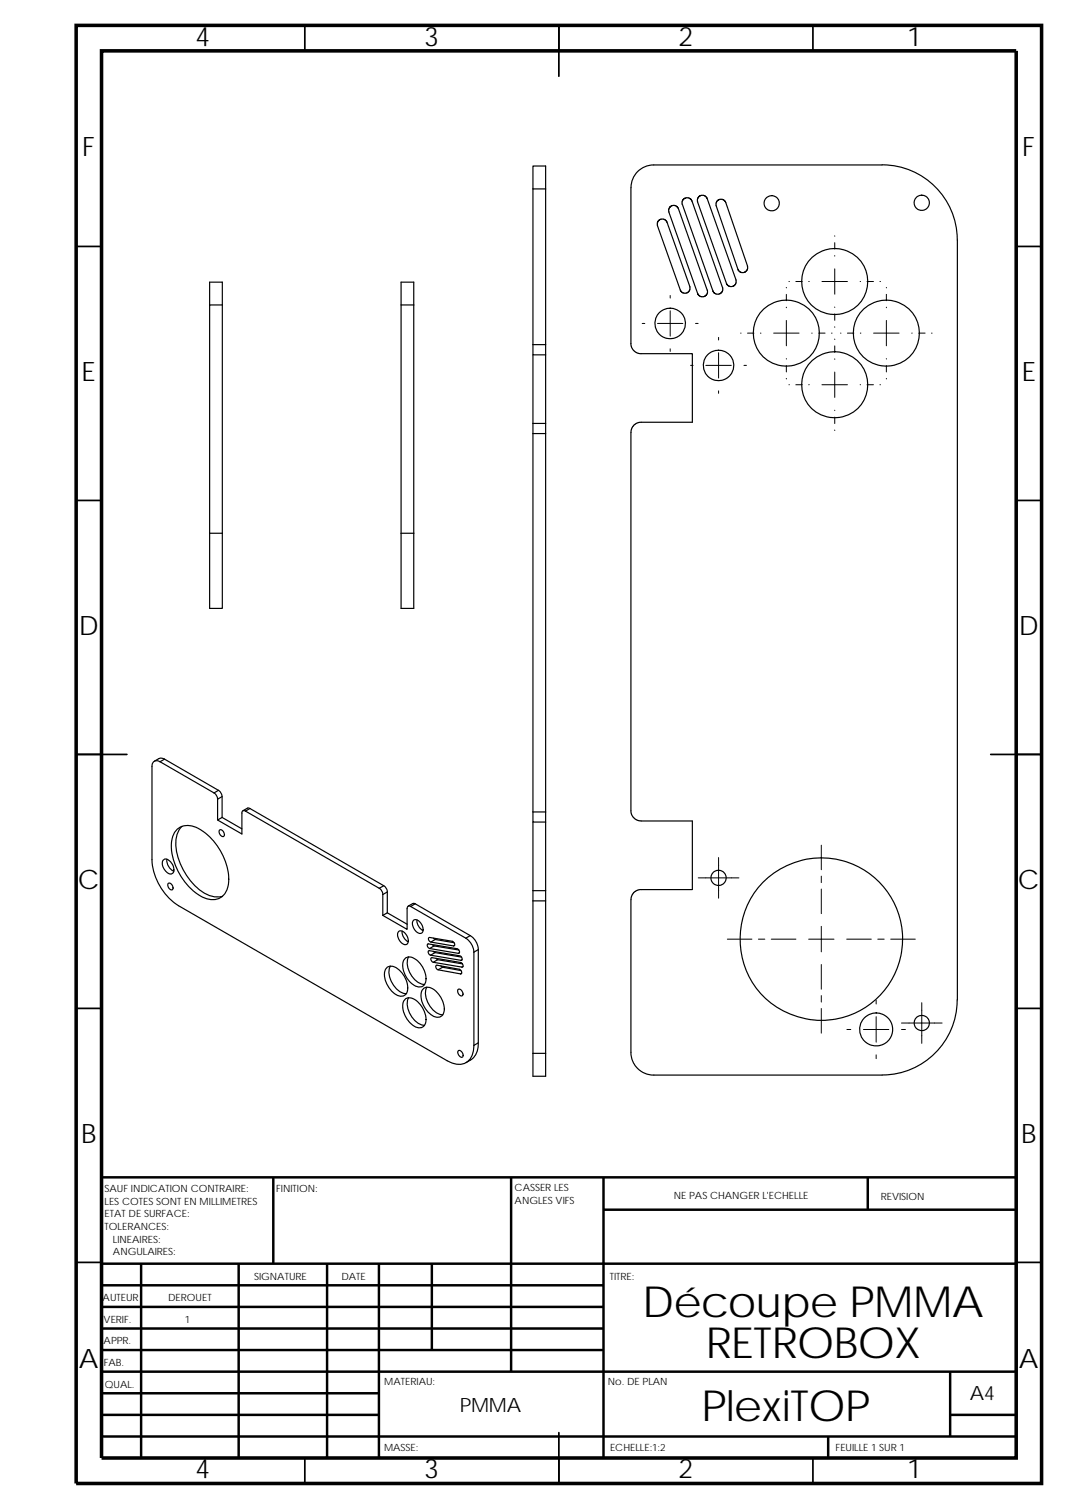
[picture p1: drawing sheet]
<svg xmlns="http://www.w3.org/2000/svg" width="210mm" height="297mm" viewBox="0 0 210 297" stroke-linecap="round" stroke-linejoin="round" font-family="sans-serif">
<g fill="none" stroke="#000" stroke-width=".34">
<path d="M60 5v5M110 5v10M160 5v5M15 48.5h5M200 48.5h5M15 98.5h5M200 98.5h5M15 148.5h10M195 148.5h10M15 198.5h5M200 198.5h5M15 248.5h5"/>
<path d="M200 248.5h5M60 287v5M110 282v10M160 287v5"/>
</g>
<g fill="none" stroke="#000" stroke-width=".49">
<path d="M53.8 231.8v17M100.6 231.8v38.2M118.8 231.8v55.2M118.8 238.1h81.2M170.8 231.8v6.3M200 231.8h-180v55.2M20 253h98.8M20 248.8h180M20 257.3h98.8M27.8 248.8v38.2M47 248.8v38.2M64.4 248.8v38.2"/>
<path d="M74.6 248.8v38.2M85 248.8v16.9M20 270h180M20 274.3h54.6M20 278.5h54.6M20 265.7h98.8M20 261.5h98.8M187 270v12.8M187 278.5h13M20 282.8h180M163 282.8v4.2"/>
</g>
<path d="M15 5h190v287h-190zM20 10h180v277h-180z" fill="none" stroke="#000" stroke-width=".7" stroke-linecap="butt"/>
<g fill="none" stroke="#000" stroke-width=".23">
<path d="M104.9 37.2v-4.5h2.5v4.5M104.9 37.2h2.5M104.9 37.2v30.6M107.4 37.2v30.6M125.5 33.8a4.5 4.5 0 0 1 3.2-1.3l45.1-.1a14.8 14.8 0 0 1 14.6 14.9v149.7a14.8 14.8 0 0 1-14.8 14.6h-45.1a4.5 4.5 0 0 1-4.3-4.5v-30.3l.1-.4 .7-.9 .9-.4h10.3v-13.5h-10.3l-.4-.1-.8-.5-.4-.7-.1-.4v-75.1l.5-1 .4-.4 .8-.3h10.3v-13.5h-10.3l-.4-.1-.8-.5-.5-.9v-31.3l.3-1.6zM137.5 38.7l.5-.2 .4-.1 .4 .2 .3 .4 5.7 16.2v.6l-.5 .5h-.8l-.5-.5-5.7-16.1v-.5zM129.6 43.4l.5-.3h.4l.4 .2 .4 .4 4.5 12.8-.1 .6-.5 .6h-.8l-.5-.6-4.5-12.7v-.6zM131.6 41.8l5.7 16 .5 .6h.8l.6-.6v-.7M131.7 41.7v-.7l.5-.5h.7l.6 .5 5.7 16.1M134.3 40.3v-.8l.5-.5h.8l.6 .5 6 17.1v.7l-.6 .5h-.8l-.5-.5-6-17M140.9 40.5l.1-.7 .5-.5h.8l.5 .5 4.3 12.6v.7l-.6 .5h-.7l-.6-.5-4.3-12.6M41.3 60v-4.5h2.5v4.5"/>
<path d="M43.8 60h-2.5v45M43.8 60v45M78.9 60v-4.5h2.5v4.5M78.9 60v45M78.9 60h2.5M81.4 60v45M104.9 67.8v2h2.5M104.9 69.8v13.6M104.9 67.8h2.5M107.4 67.8v2M107.4 69.8v13.6M104.9 85.3h2.5"/>
<path d="M104.9 83.4v1.9M104.9 85.3v74.5M104.9 83.4h2.5M107.4 83.4v1.9M107.4 85.3v74.5M41.3 105v14.8h2.5v-14.8M41.3 105h2.5M78.9 105v14.8h2.5v-14.8M78.9 105h2.5M31.5 149.9a.98 .98 0 0 0-1.1 0 .98 .98 0 0 0-.5 1v18.3a11.6 11.6 0 0 0 5.2 9.1l52.9 30.5a3.4 3.4 0 0 0 4.5-.3 4.6 4.6 0 0 0 .8-2.7M31.5 149.9l10.6 6.2M32.4 149.4l-.9 .5"/>
<path d="M32.4 149.4l10.6 6.2M32.4 149.4l-.8-.2-1.2 .6M42.1 156.1a1.63 1.63 0 0 1 .7 1.2M42.8 157.3v4.1l4.8 2.8v-4.3l.3-.3 .4 .1M43 155.6l.5 .5 .2 .5v4.3M43 155.6l-.9 .5M43.7 156.8l-.9 .5M48.3 159.7l26.3 15.2M49.2 159.2l-.4-.2-1 .6M49.2 159.2l26.3 15.1M49.2 159.2l-.9 .5M104.9 159.8v2h2.5"/>
<path d="M104.9 159.8h2.5M107.4 159.8v2M32.3 169.2a1.47 1.47 0 0 1 1.7 1.1l.2 .7a.81 .81 0 0 1-.8 1 2.36 2.36 0 0 1-1.4-2.5zM32.9 169.1a2.38 2.38 0 0 0 1.3 2.4M33.1 173.9a.83 .83 0 0 1 .8 .4 .83 .83 0 0 1 0 .9 .9 .9 0 0 1-.8-1.3zM34.9 163.2a4.1 4.1 0 0 1 5.1 .5 12 12 0 0 1 4.9 10.5 3.2 3.2 0 0 1-4.7 2.6 12.1 12.1 0 0 1-6.4-11.1 3.9 3.9 0 0 1 1.1-2.5zM35.8 162.6a5.8 5.8 0 0 0-.8 6 12.8 12.8 0 0 0 5.5 7.4 4.3 4.3 0 0 0 3.3 .4M43.2 163.4a.78 .78 0 0 1 .8 .3 .78 .78 0 0 1 .1 .9 .84 .84 0 0 1-.9-1.2zM43.7 160.9l3.9 2.3M43.7 160.9l-.9 .5M74.6 174.9l.9-.6 .6 .7 .1 .6M74.6 174.9l.5 .5 .2 .7"/>
<path d="M75.3 176.1v4.1M76.2 175.6l-.9 .5M76.2 175.6v4.1M76.2 179.7l-.9 .5M76.2 179.7l3.9 2.2M80.8 178.4l-.4-.1-.3 .4v4.2l-4.8-2.7M80.8 178.4l10.9 6.3M81.7 177.9l10.8 6.3M81.7 177.9l-.4-.1-1 .6M81.7 177.9l-.9 .5M104.9 177.3h2.5M104.9 175.3v2"/>
<path d="M104.9 161.8v13.5M104.9 177.3v30M104.9 175.3h2.5M107.4 175.3v2M107.4 161.8v13.5M107.4 177.3v30M76 190.7a1.78 1.78 0 0 1 2.7 .3 4.4 4.4 0 0 1 1.4 4.5 1.55 1.55 0 0 1-2.5 .1 4.8 4.8 0 0 1-1.8-4.5zM76.8 190.2a4.3 4.3 0 0 0 2.4 5.2l.8 .2M78.4 183.4a1.42 1.42 0 0 1 1.9 1.2 .77 .77 0 0 1 0 1 .77 .77 0 0 1-.9 .3 1.98 1.98 0 0 1-1-2.5zM79.1 183.3a2.22 2.22 0 0 0 1.2 2.1M79.6 188.8a1.6 1.6 0 0 1 2.3 .1 4.4 4.4 0 0 1 1.7 4.7 1.49 1.49 0 0 1-2.4 .2 4.8 4.8 0 0 1-1.9-4.5zM79.6 196.9a1.78 1.78 0 0 1 2.7 .4 4.4 4.4 0 0 1 1.3 4.4 1.54 1.54 0 0 1-2.4 .1 4.8 4.8 0 0 1-1.9-4.5z"/>
<path d="M80.4 188.4a4.3 4.3 0 0 0 3.1 5.4M80.4 196.4a4.3 4.3 0 0 0 2.3 5.3l.8 .1M81.4 181.2a1.42 1.42 0 0 1 1.8 1.2 .8 .8 0 0 1 .1 .9 .8 .8 0 0 1-.8 .4 1.97 1.97 0 0 1-1.1-2.5zM82.1 181.1a2.22 2.22 0 0 0 1.2 2.1M83.2 194.8a1.78 1.78 0 0 1 2.7 .4 4.4 4.4 0 0 1 1.3 4.4 1.54 1.54 0 0 1-2.4 .1 4.3 4.3 0 0 1-1.6-4.9zM84 194.3a4.3 4.3 0 0 0 2.3 5.3l.8 .1M84.2 185.8l5.8 1a.49 .49 0 0 1 .4 .3 .49 .49 0 0 1-.2 .6l-5.7-1-.3-.3zM84.4 184.6l4.6 .7a.5 .5 0 0 1 .5 .4 .5 .5 0 0 1-.2 .5l-4.5-.8-.4-.3-.1-.3zM84.7 188l6 1M84.7 188h-.1a.49 .49 0 0 1-.1-.9l6 1.1a.49 .49 0 0 1 .4 .3 .49 .49 0 0 1-.2 .5M84.9 188.5l5.9 1a.49 .49 0 0 1 .1 .9l-5.6-1-.5-.5zM85.1 185.9l.3 .3"/>
<path d="M85.3 187.3l.3 .2M85.3 184.7l.4 .2M85.4 186.2l-.9 .5M85.4 186.2l4.9 .8M85.6 187.5l-.9 .5M85.6 187.5l5.2 .9M85.7 184.9l-.9 .5M85.7 184.9l3.7 .7M85.8 188.6l.3 .3M85.9 190l4.5 .8a.5 .5 0 0 1 .4 .4 .5 .5 0 0 1-.2 .5l-4.5-.8-.3-.5zM86.1 188.9l-.8 .5M86.1 188.9l4.9 .8"/>
<path d="M86.8 190.1l.3 .3M87.1 190.4l-.9 .5M87.1 190.4l3.6 .7M89.5 186.1l-.2 .1M90.1 194.8a.77 .77 0 0 1 .9 .3 .77 .77 0 0 1-.1 .9 .95 .95 0 0 1-.8-1.2zM90.4 187.5l-.2 .2M90.8 191.6l-.2 .1M90.9 188.9l-.2 .1M91.1 190.2l-.2 .2M91.7 184.7l.6 .6a3.5 3.5 0 0 1 1 2.1M92.5 184.2l.3 .2a3.4 3.4 0 0 1 1.3 2.5M92.5 184.2l-.8 .5"/>
<path d="M93.3 187.4v18.4M94.1 186.9v18.4l-.8 .5M94.1 186.9l-.8 .5M90.2 206.8a.84 .84 0 0 1 .8 .4 .84 .84 0 0 1 0 .9 .89 .89 0 0 1-.8-1.3zM94.1 205.3a3.8 3.8 0 0 1-2.4 3.9M104.9 207.3h2.5M104.9 207.3v4.6h2.5v-4.6"/>
<circle cx="181.4" cy="39.9" r="1.5"/>
<circle cx="151.9" cy="40" r="1.5"/>
<circle cx="164.3" cy="55.4" r="6.5"/>
<circle cx="131.9" cy="63.7" r="3"/>
<circle cx="141.4" cy="71.9" r="2.99"/>
<circle cx="154.7" cy="65.6" r="6.5"/>
<circle cx="164.3" cy="75.7" r="6.5"/>
<circle cx="174.4" cy="65.6" r="6.5"/>
<circle cx="141.4" cy="172.8" r="1.5"/>
<circle cx="161.6" cy="184.9" r="16"/>
<circle cx="172.4" cy="202.6" r="3.3"/>
<circle cx="181.4" cy="201.4" r="1.5"/>
</g>
<g fill="none" stroke="#000" stroke-width=".2">
<path d="M131.9 58.2v.5M154.7 56.6v.1M154.7 57.9v1.3M155.3 55.4h.1M156.6 55.4h1.3M159.2 55.4h.1M161.8 55.4h5M164.3 46.4v.1M164.3 47.8v1.2M164.3 50.3v.1M164.3 52.9v5M169.3 55.4h.1"/>
<path d="M170.6 55.4h1.3M173.2 55.4h.1M174.4 56.6v.1M174.4 57.9v1.3M126.4 63.7h.5M129.4 63.7h5M131.9 68.7v.5M131.9 61.2v5M135.9 71.9h.5M136.9 63.7h.5M138.9 71.9h5M141.4 66.4v.5"/>
<path d="M141.4 76.9v.5M141.4 69.4v5M145.8 65.6h.1M146.4 71.9h.5M147.1 65.6h1.3M149.6 65.6h.2M152.3 65.6h4.9M154.7 60.5v.1M154.7 70.6v.1M154.7 71.9v1.3M154.7 74.5v.1M154.7 63.1v5"/>
<path d="M155.3 75.7h.1M156.6 75.7h1.3M159.2 75.7h.1M159.7 65.6h.1M161.1 65.6h1.3M161.8 75.7h5M163.6 65.6h.1M164.3 60.4v.1M164.3 61.8v1.3M164.3 64.3v.1M164.3 66.7v.1M164.3 68.1v1.3"/>
<path d="M164.3 70.6v.1M164.3 73.2v5M165.4 65.6h.1M166.8 65.6h1.2M169.3 75.7h.1M169.3 65.6h.1M170.6 75.7h1.3M171.9 65.6h5M173.2 75.7h.1M174.4 60.5v.1M174.4 70.6v.1M174.4 71.9v1.3"/>
<path d="M174.4 74.5v.1M174.4 63.1v5M179.4 65.6h.1M180.8 65.6h1.3M183.3 65.6h.1M164.3 80.8h.1M164.3 82.1v1.3M164.3 84.6v.2M137.4 172.8h8M141.4 168.8v8M161.6 166.4v4.8M161.6 172.5v1.2"/>
<path d="M161.6 175v4.9M143.1 184.9h4.9M149.2 184.9h1.3M151.8 184.9h4.8M159.1 184.9h5M161.6 189.9v4.8M161.6 196v1.3M161.6 198.5v4.9M161.6 182.4v5M166.6 184.9h4.9M172.4 196.9v.7M172.7 184.9h1.3"/>
<path d="M175.3 184.9h4.8M181.4 197.4v8M166.7 202.6h.7M169.9 202.6h5M172.4 207.6v.8M172.4 200.1v5M177.4 201.4h8M177.4 202.6h.8"/>
</g>
<g font-size="8.4">
<text x="126.4" y="259.2">Découpe PMMA</text>
<text x="138.9" y="267.4">RETROBOX</text>
<text x="138" y="279.7">PlexiTOP</text>
</g>
<g font-size="5.3">
<text x="38.5" y="9">4</text>
<text x="83.5" y="9">3</text>
<text x="133.5" y="9">2</text>
<text x="178.5" y="9">1</text>
<text x="16.2" y="30.7">F</text>
<text x="201.2" y="30.7">F</text>
<text x="16.1" y="75">E</text>
<text x="201.1" y="75">E</text>
<text x="15.5" y="125">D</text>
<text x="200.5" y="125">D</text>
<text x="15.3" y="175">C</text>
<text x="200.3" y="175">C</text>
<text x="16" y="225">B</text>
<text x="201" y="225">B</text>
<text x="15.5" y="269.2">A</text>
<text x="200.5" y="269.2">A</text>
<text x="38.5" y="291">4</text>
<text x="83.5" y="291">3</text>
<text x="133.5" y="291">2</text>
<text x="178.5" y="291">1</text>
</g>
<g font-size="3.9">
<text x="190.8" y="275.5">A4</text>
<text x="90.5" y="278">PMMA</text>
</g>
<g font-size="2">
<text x="20.6" y="234.6">SAUF INDICATION CONTRAIRE:</text>
<text x="20.6" y="237.1">LES COTES SONT EN MILLIMETRES</text>
<text x="20.6" y="239.6">ETAT DE SURFACE:</text>
<text x="54.4" y="234.6">FINITION:</text>
<text x="101.3" y="234.5">CASSER LES</text>
<text x="101.3" y="237">ANGLES VIFS</text>
<text x="132.6" y="236">NE PAS CHANGER L'ECHELLE</text>
<text x="173.3" y="236.2">REVISION</text>
<text x="20.6" y="242.1">TOLERANCES:</text>
<text x="22.2" y="244.6">LINEAIRES:</text>
<text x="22.2" y="247.1">ANGULAIRES:</text>
<text x="50" y="252">SIGNATURE</text>
<text x="67.2" y="252">DATE</text>
<text x="120" y="252">TITRE:</text>
<text x="20.2" y="256.1">AUTEUR</text>
<text x="33.1" y="256.1">DEROUET</text>
<text x="20.4" y="260.4">VERIF.</text>
<text x="36.4" y="260.4">1</text>
<text x="20.4" y="264.5">APPR.</text>
<text x="20.4" y="268.8">FAB.</text>
<text x="20.6" y="273.2">QUAL.</text>
<text x="75.6" y="272.5">MATERIAU:</text>
<text x="119.6" y="272.5">No. DE PLAN</text>
<text x="75.6" y="285.6">MASSE:</text>
<text x="120.1" y="285.6">ECHELLE:1:2</text>
<text x="164.4" y="285.6">FEUILLE 1 SUR 1</text>
</g>
</svg>
